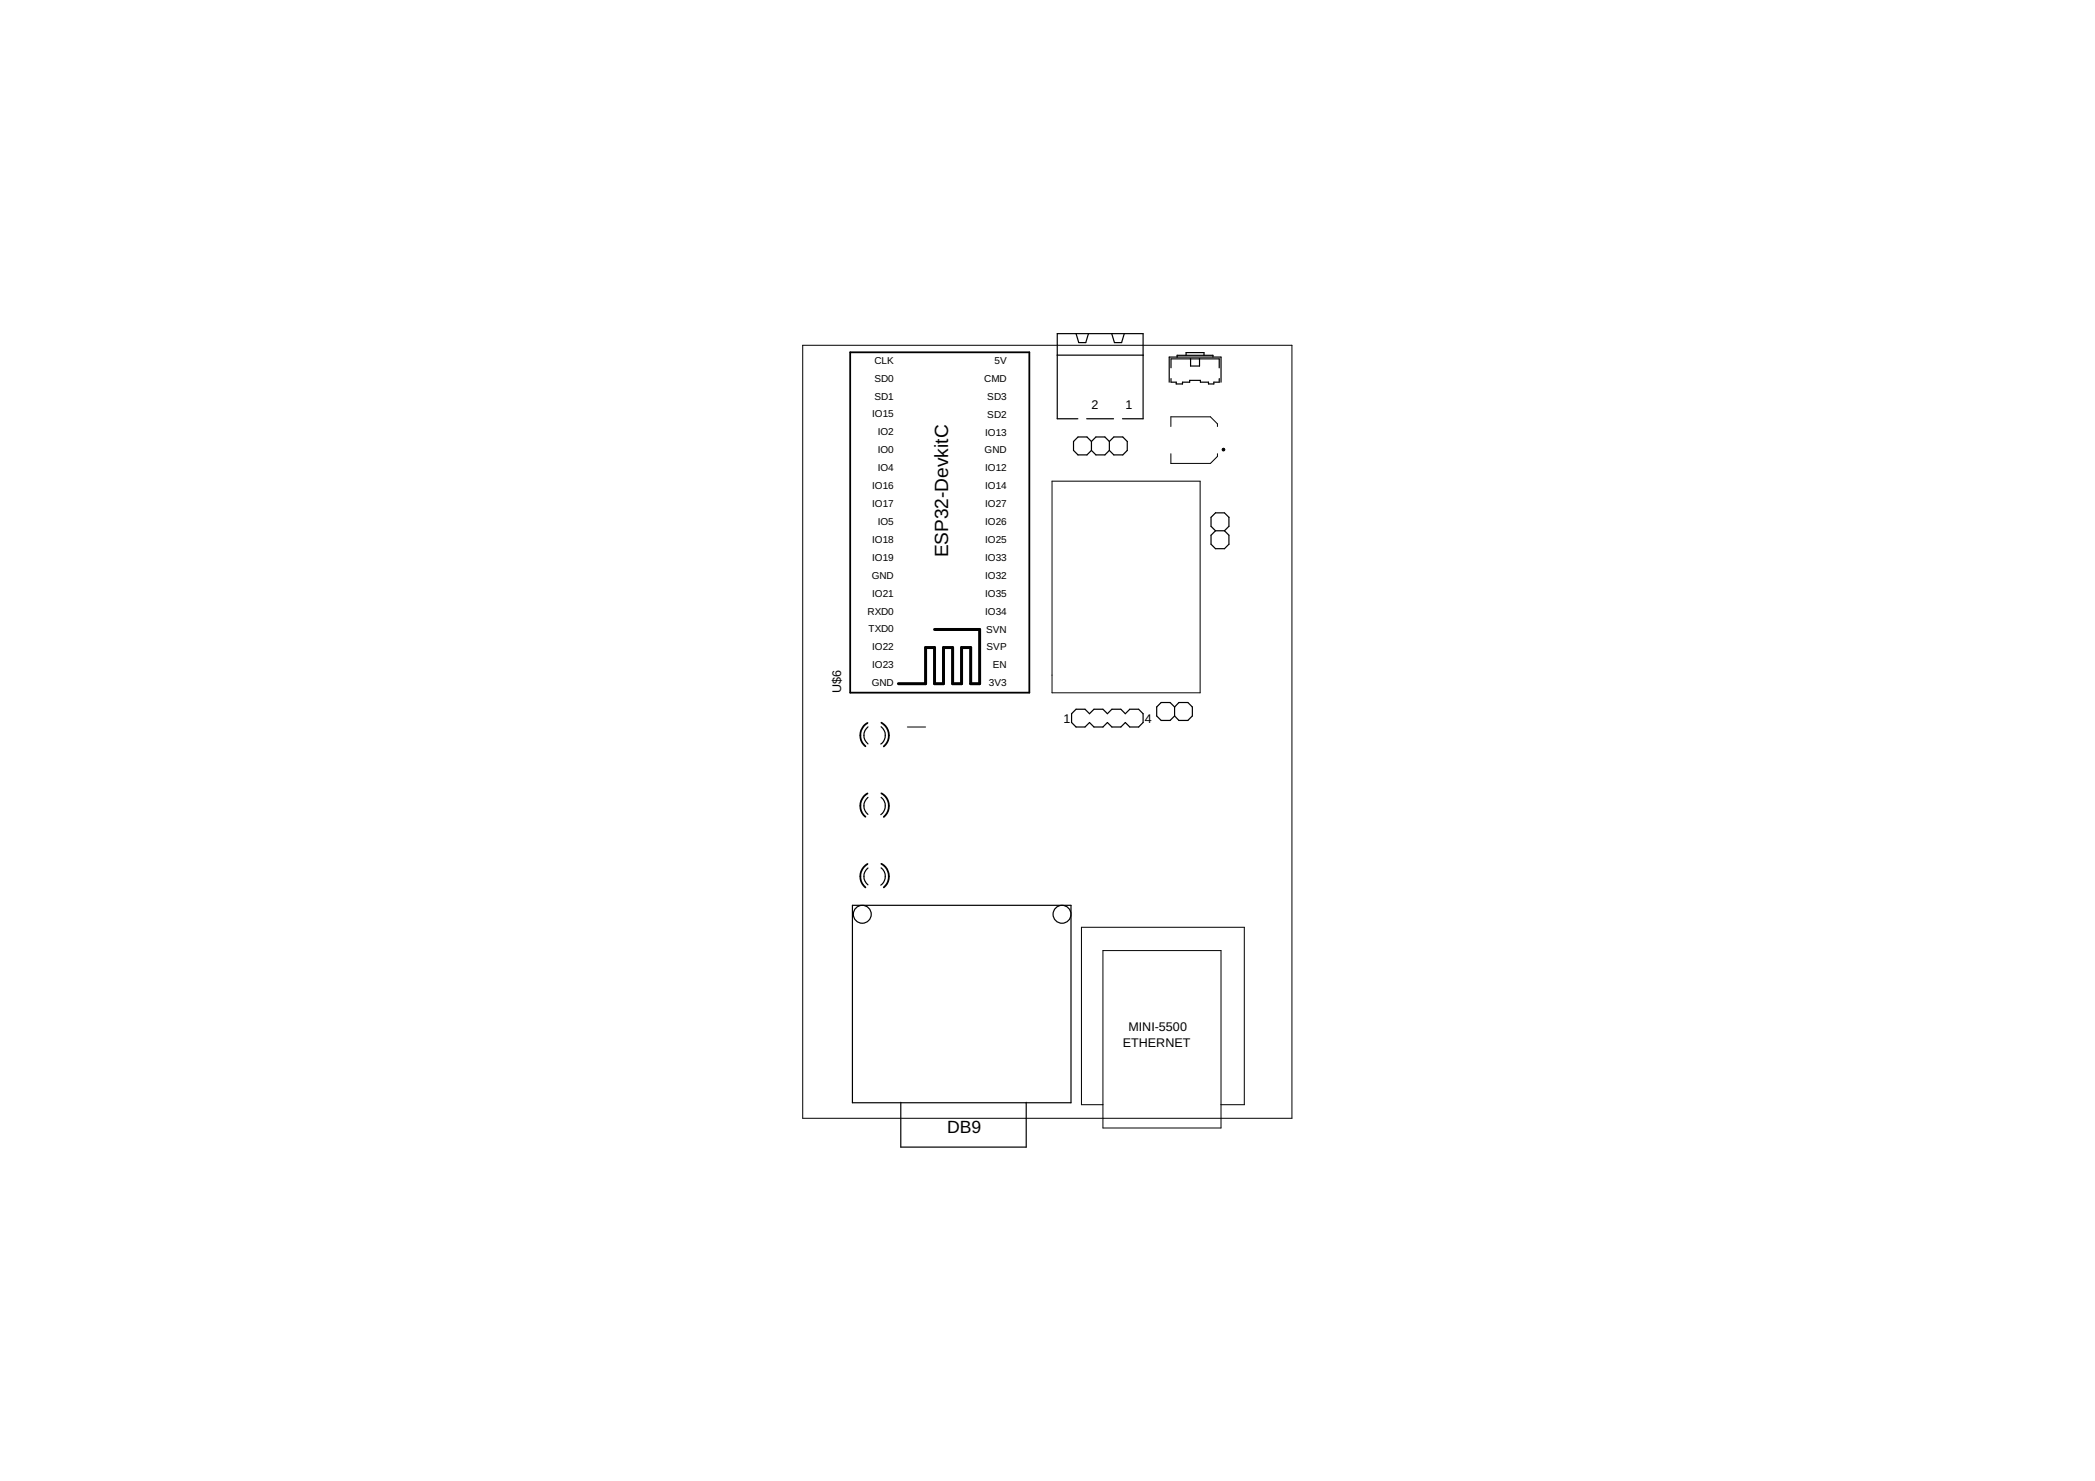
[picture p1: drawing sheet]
<svg xmlns="http://www.w3.org/2000/svg" width="297mm" height="210mm" viewBox="0 0 297 210" stroke-linecap="round" stroke-linejoin="round" font-family="sans-serif">
<path d="M113.8 48.9h69.4v109.6h-69.4zM149.2 68.2h21v30h-21zM166 60.5v-1.4h5.6l1 1v.4M166 64.3v1.4h5.6l1-1v-.4M128.7 103h2.5M156.4 134.7h16.7v25.2h-16.7zM156.4 156.6h-3.1v-25.2h23.1v25.2h-3.3" fill="none" stroke="#000" stroke-width=".14"/>
<path d="M173.3 63.6h.3v.3h-.3z" fill-rule="evenodd" fill="#000" stroke="#000" stroke-width=".14"/>
<g fill="none" stroke="#000" stroke-width=".17">
<path d="M149.9 50.3h12.2M152.6 47.3l.4 1.3h.9l.4-1.3M152.8 59.4h-2.9v-12.1h12.2v12.1h-2.9M154.1 59.4h3.8M157.6 47.3l.4 1.3h1l.4-1.3M165.8 54.2v-3.6h7.3v3.6M166 52.1v-1.2h6.9v1.2M166 53.7v.5h.8v.2h.9v-.2h1v-.3h1.5v.3h1.1v.2h.8v-.2h.8v-.5M166.9 50.6v-.2h5.1v.2M168.2 50.4v-.4h2.5v.4M168.8 50.9v1h1.3v-1M154.7 62.6l-.6-.7h-1.3l-.6 .7v1.2l.6 .7h1.3l.6-.7"/>
<path d="M154.7 63.8l.7 .7h1.3l.6-.7M154.7 62.6v1.2M154.7 62.6l.7-.7h1.3l.6 .7M157.3 62.6l.6-.7h1.3l.6 .7v1.2l-.6 .7h-1.3l-.6-.7M157.3 62.6v1.2M172.3 75.2l-.6-.6v-1.3l.6-.6h1.3l.6 .6v1.3l-.6 .6M172.3 75.2l-.6 .7v1.2l.6 .7h1.3l.6-.7v-1.2l-.6-.7M172.3 75.2h1.3M123.1 113a1.56 1.56 0 0 0 0 2.4M123.1 103a1.56 1.56 0 0 0 0 2.4M124.9 113a1.54 1.54 0 0 1 0 2.5M124.9 103a1.54 1.54 0 0 1 0 2.5"/>
<path d="M151.9 101.2l.7-.7h1.2l.7 .7 .6-.7h1.3l.6 .7 .6-.7h1.3l.7 .7 .6-.7h1.2l.7 .7v1.2l-.7 .6h-1.2l-.6-.6-.7 .6h-1.3l-.6-.6-.6 .6h-1.3l-.6-.6-.7 .6h-1.2l-.7-.6zM166.5 100.2l-.6-.6h-1.3l-.6 .6v1.3l.6 .6h1.3l.6-.6M166.5 100.2l.7-.6h1.2l.7 .6v1.3l-.7 .6h-1.2l-.7-.6M166.5 100.2v1.3M120.9 128.3h30.9v28h-30.9zM123.1 123a1.54 1.54 0 0 0 0 2.4M124.9 123a1.54 1.54 0 0 1 0 2.5M127.7 156.2v6.4h17.8v-6.4"/>
<circle cx="122.3" cy="129.6" r="1.27"/>
<circle cx="150.6" cy="129.6" r="1.27"/>
</g>
<path d="M132.5 89.2h6.4v7.7h-1.3v-5.1h-1.3v5.1h-1.2v-5.1h-1.3v5.1h-1.3v-5.1h-1.3v5.1h-3.8" fill="none" stroke="#000" stroke-width=".42"/>
<path d="M120.5 49.9h25.4v48.3h-25.4zM123 112.5a2.01 2.01 0 0 0-.3 3.3M123 102.5a2.01 2.01 0 0 0-.3 3.3M125 112.4a2.02 2.02 0 0 1 .3 3.4M125 102.4a2.05 2.05 0 0 1 .3 3.4M123 122.4a2.03 2.03 0 0 0-.3 3.4M125 122.4a2.02 2.02 0 0 1 .3 3.4" fill="none" stroke="#000" stroke-width=".25"/>
<text font-size="2.7" x="134.4" y="79" transform="rotate(-90 134.4 79)">ESP32-DevkitC</text>
<text font-size="2.5" x="134.3" y="160.6">DB9</text>
<g font-size="1.8">
<text x="154.7" y="58">2</text>
<text x="159.6" y="58">1</text>
<text x="119.3" y="98.2" transform="rotate(-90 119.3 98.2)">U$6</text>
<text x="150.8" y="102.4">1</text>
<text x="162.3" y="102.4">4</text>
<text x="159.2" y="148.4">ETHERNET</text>
<text x="160" y="146.2">MINI-5500</text>
</g>
<g font-size="1.4">
<text x="124" y="51.5">CLK</text>
<text x="141" y="51.6">5V</text>
<text x="123.7" y="59.2">IO15</text>
<text x="124" y="56.6">SD1</text>
<text x="124" y="54.1">SD0</text>
<text x="139.5" y="54.1">CMD</text>
<text x="140" y="59.2">SD2</text>
<text x="140" y="56.6">SD3</text>
<text x="124.4" y="64.2">IO0</text>
<text x="124.4" y="61.7">IO2</text>
<text x="139.6" y="64.3">GND</text>
<text x="139.7" y="61.7">IO13</text>
<text x="123.7" y="71.9">IO17</text>
<text x="123.7" y="69.3">IO16</text>
<text x="124.4" y="66.8">IO4</text>
<text x="139.7" y="71.9">IO27</text>
<text x="139.7" y="69.3">IO14</text>
<text x="139.7" y="66.8">IO12</text>
<text x="123.7" y="76.9">IO18</text>
<text x="124.4" y="74.4">IO5</text>
<text x="139.7" y="77">IO25</text>
<text x="139.7" y="74.4">IO26</text>
<text x="123.6" y="82">GND</text>
<text x="123.7" y="79.5">IO19</text>
<text x="139.7" y="82">IO32</text>
<text x="139.7" y="79.5">IO33</text>
<text x="123" y="87.1">RXD0</text>
<text x="123.1" y="89.6">TXD0</text>
<text x="123.7" y="84.6">IO21</text>
<text x="139.7" y="87.1">IO34</text>
<text x="139.7" y="84.6">IO35</text>
<text x="139.8" y="89.7">SVN</text>
<text x="123.7" y="94.7">IO23</text>
<text x="123.7" y="92.2">IO22</text>
<text x="139.9" y="92.2">SVP</text>
<text x="140.8" y="94.7">EN</text>
<text x="123.6" y="97.3">GND</text>
<text x="140.2" y="97.3">3V3</text>
</g>
</svg>
